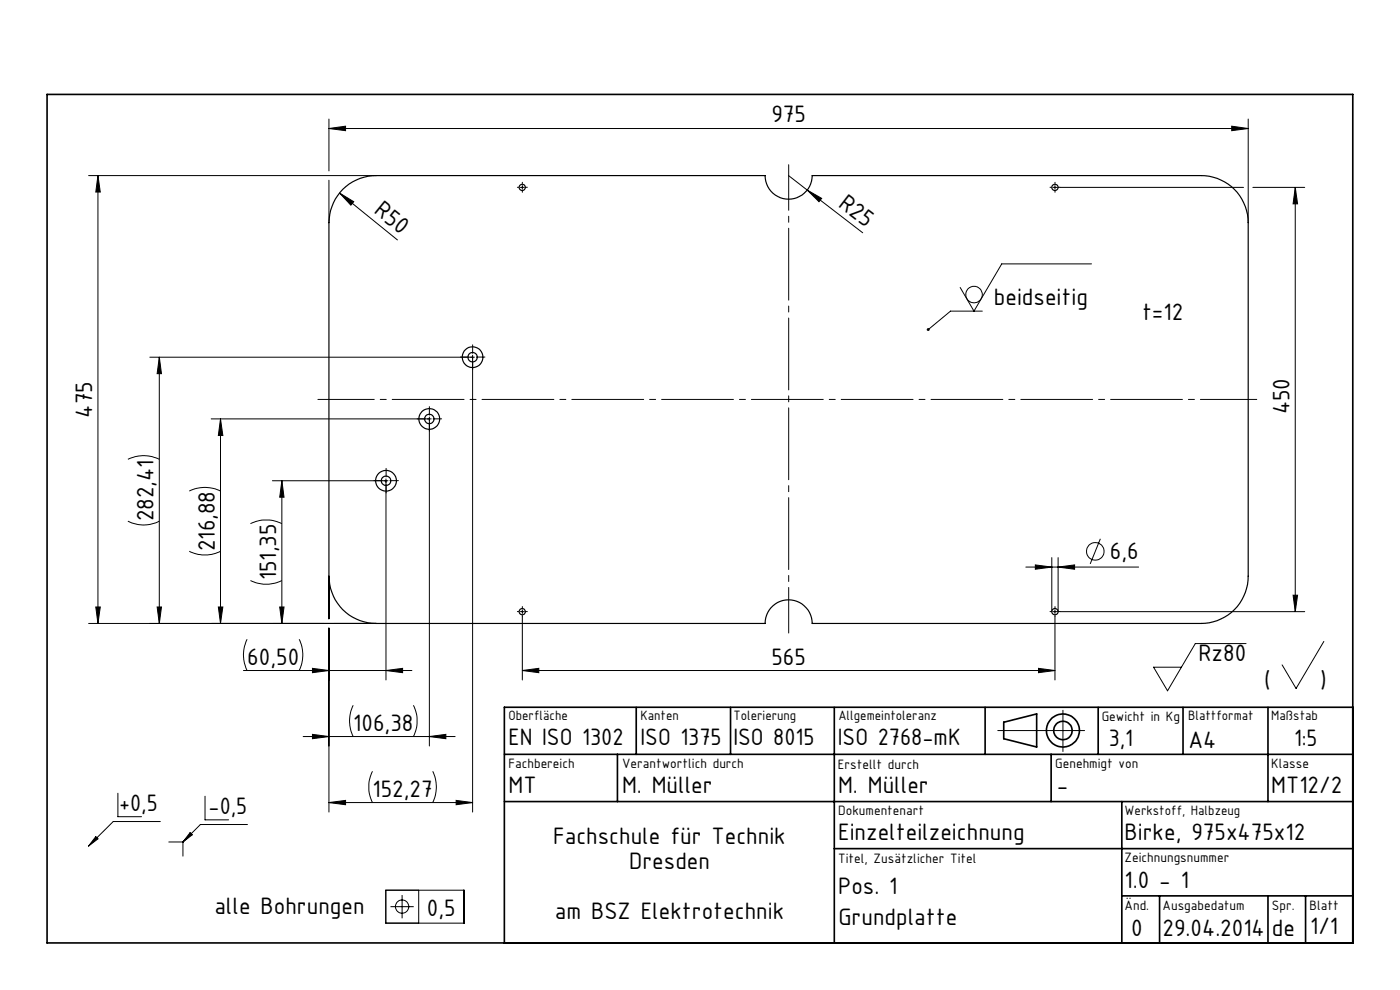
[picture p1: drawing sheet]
<svg xmlns="http://www.w3.org/2000/svg" width="297mm" height="210mm" viewBox="0 0 297 210" stroke-linecap="round" stroke-linejoin="round" font-family="sans-serif">
<g fill="none" stroke="#000" stroke-width=".21">
<path d="M18.8 37.2h61M20.8 37.2l.5 3.5h-1zM20.8 37.2v95M69.8 27.3l3.5-.5v.9zM69.8 25.3v11M69.8 38.2v9M69.8 27.3h195M110.4 39.7h.8M110.8 39.4v.7M167.3 37.2l3.9 3.1M223.4 39.7h.8M223.8 39.4v.7"/>
<path d="M224.9 39.7h38.9M261.3 26.8l3.5 .5-3.5 .4zM264.8 25.3v21.9M265.8 39.7h11M274.8 39.7l.5 3.5h-1zM274.8 39.7v90M72 40.9l3 1.9-.6 .7zM72 40.9l12.3 10M171.2 40.3l3.1 1.8-.6 .7zM171.2 40.3l11.8 9.1M231.6 56h-19.1l-5.9 10-2.9-5M31.8 75.8h68.8"/>
<path d="M33.8 75.8v56.4M33.8 75.8l.5 3.5h-1zM100.3 75.3v97M208.4 66h-6.8l-4.7 3.9M27.1 97.4a7.5 7.5 0 0 1 6.7 0M44.8 88.9h46.7M46.8 88.9l.5 3.5h-1zM46.8 88.9v43.3M91.1 88.5v69.7M27.1 110.6a7.2 7.2 0 0 0 6.7 0M40.1 116.9a7.4 7.4 0 0 0 6.7 0M40.1 104.2a7.4 7.4 0 0 1 6.7 0"/>
<path d="M53.1 111.1a7.5 7.5 0 0 1 6.7 0M57.8 102h24.5M59.8 102l.5 3.5h-1zM59.8 102v30.2M81.9 101.6v42.6M219.6 119.8l3.5 .5-3.5 .4zM223.1 118.3v11.4M224.5 118.3v11.4M233.4 114.3l-2.1 5.3M18.8 132.2h61M20.3 128.8h1l-.5 3.4zM33.3 128.8h1l-.5 3.4z"/>
<path d="M46.3 128.8h1l-.5 3.4zM52.4 135.6a7.4 7.4 0 0 0 0 6.6M53.1 123.1a7.5 7.5 0 0 0 6.7 0M59.3 128.8h1l-.5 3.4zM63.5 135.6a7.4 7.4 0 0 1 0 6.6M69.8 122.2v9.1M69.8 133.2v39.1M110.4 129.7h.8M110.8 129.4v.7M110.8 130.8v13.4M217.6 120.3h23.9M223.4 129.7h.8"/>
<path d="M223.8 129.4v.7M223.8 130.8v13.4M224.5 120.3l3.5-.5v.9zM224.9 129.7h51.9M264.3 136.5h-10.7l-5.9 10-3-5h5.9M274.3 126.3h1l-.5 3.4zM280.8 136.1l-5.8 9.9-3-5M51.6 142.2h35.8M64.3 156.2h32.3M66.3 141.8l3.5 .4-3.5 .5zM66.3 155.8l3.5 .4-3.5 .5zM74.9 149.6a7.4 7.4 0 0 0 0 6.6"/>
<path d="M81.9 142.2l3.5-.4v.9zM87.7 149.6a7.4 7.4 0 0 1 0 6.6M91.1 156.2l3.5-.4v.9zM110.8 142.2l3.5-.4v.9zM110.8 142.2h113M211.7 155h18.4M220.3 141.8l3.5 .4-3.5 .5zM225.5 150.7v8.7M20.3 177.5l.5 .4-2 1.5zM25 168.3v4.9h5M34 174.3h-10l-5.2 5.1M35.8 178.6h3"/>
<path d="M38.8 178.6v3M40.3 176.6l.5 .5-2 1.5zM43.5 168.9v5h5M52.5 174.9h-10l-3.7 3.7M69.8 170.2l3.5-.4v.9zM69.8 170.2h30.5M79 163.6a7.4 7.4 0 0 0 0 6.6M91.8 163.6a7.4 7.4 0 0 1 0 6.6M96.8 169.8l3.5 .4-3.5 .5zM81.8 188.8h16.6v7h-16.6zM82.8 192.3h5M85.3 189.9v4.9"/>
<path d="M88.8 188.8v7"/>
<circle cx="206.6" cy="62.5" r="1.75"/>
<circle cx="232.4" cy="117" r="1.86"/>
<circle cx="85.3" cy="192.3" r="1.41"/>
</g>
<g fill="none" stroke="#000" stroke-width=".35">
<path d="M10 20h277v180h-277zM135 150v10M155 150v10M177 150v50M209 150v10M212.9 153.2l7-1.8v7.1l-7-1.8zM233 150v10M251 150v10M269 150v20M287 150h-180v50M107 170h180M107 160h180"/>
<path d="M131 160v10M223 160v10M238 170v30M177 180h110M238 190h49M246 190v10M269 190v10M277 190v10"/>
<circle cx="225.5" cy="155" r="3.5"/>
<circle cx="225.5" cy="154.9" r="1.96"/>
</g>
<g fill="#000">
<path d="M72 40.9l3 1.9-.6 .7zM171.2 40.3l3.1 1.8-.6 .7zM196.7 69.7a.32 .32 0 0 1 .5 0 .32 .32 0 0 1-.1 .4 .32 .32 0 0 1-.4 0l.2-.2-.2 .2z"/>
<path d="M261.3 26.8l3.5 .5-3.5 .4zM69.8 27.3l3.5-.5v.9zM81.9 142.2l3.5-.4v.9zM66.3 141.8l3.5 .4-3.5 .5zM91.1 156.2l3.5-.4v.9zM66.3 155.8l3.5 .4-3.5 .5zM96.8 169.8l3.5 .4-3.5 .5zM69.8 170.2l3.5-.4v.9z"/>
<path d="M59.8 102l.5 3.5h-1zM59.3 128.8h1l-.5 3.4zM46.8 88.9l.5 3.5h-1zM46.3 128.8h1l-.5 3.4zM33.8 75.8l.5 3.5h-1zM33.3 128.8h1l-.5 3.4zM20.8 37.2l.5 3.5h-1zM20.3 128.8h1l-.5 3.4z"/>
<path d="M219.6 119.8l3.5 .5-3.5 .4zM224.5 120.3l3.5-.5v.9zM110.8 142.2l3.5-.4v.9zM220.3 141.8l3.5 .4-3.5 .5z"/>
<path d="M274.3 126.3h1l-.5 3.4zM274.8 39.7l.5 3.5h-1z"/>
</g>
<path d="M20.3 177.5l.5 .4-2 1.5zM40.3 176.6l.5 .5-2 1.5z" fill="#000"/>
<g fill="none" stroke="#000" stroke-width=".21" stroke-dasharray="15.2 1.3 1.3 1.3">
<path d="M110 39.7h-.2M110.8 38.9v-.2M111.6 39.7h.3M223 39.7h-.2M223.8 38.9v-.2M224.6 39.7h.3M110.8 40.5v.3M223.8 40.5v.3M99.5 75.7h-1.8M100.3 74.9v-1.8M100.3 76.5v1.8M101.1 75.7h1.8"/>
<path d="M90.3 88.9h-1.8M91.1 88.1v-1.8M91.1 89.7v1.8M91.9 88.9h1.8M81.1 102h-1.8M81.9 101.2v-1.8M81.9 102.8v1.8M82.7 102h1.8M110 129.7h-.2M110.8 128.9v-.2M110.8 130.5v.3M111.6 129.7h.3"/>
<path d="M223 129.7h-.2M223.8 128.9v-.2M223.8 130.5v.3M224.6 129.7h.3"/>
</g>
<path d="M266.6 84.7h-199.2" fill="none" stroke="#000" stroke-width=".21" stroke-dasharray="15.2 1.3 1.3 1.3" stroke-dashoffset="3.3"/>
<path d="M167.3 134.3v-99.4" fill="none" stroke="#000" stroke-width=".21" stroke-dasharray="15.2 1.3 1.3 1.3" stroke-dashoffset="5.6"/>
<g fill="none" stroke="#000" stroke-width=".25">
<path d="M72.7 40.2a10.2 10.2 0 0 1 7.1-3h82.5a5 5 0 0 0 5 5.1 5 5 0 0 0 5-5.1h82.5a10 10 0 0 1 10 10v75a10 10 0 0 1-10 10h-82.5a5 5 0 0 0-5-5 5 5 0 0 0-5 5h-82.5a10 10 0 0 1-10-10v-75a10.5 10.5 0 0 1 2.9-7z"/>
<circle cx="110.8" cy="39.8" r=".66"/>
<circle cx="223.8" cy="39.8" r=".67"/>
<circle cx="100.2" cy="75.8" r="2.21"/>
<circle cx="100.2" cy="75.8" r="1"/>
<circle cx="91.1" cy="88.9" r="1"/>
<circle cx="91.1" cy="88.9" r="2.2"/>
<circle cx="81.9" cy="102" r="1"/>
<circle cx="81.9" cy="102" r="2.2"/>
<circle cx="110.8" cy="129.7" r=".66"/>
<circle cx="223.8" cy="129.8" r=".67"/>
</g>
<g font-size="5.4">
<text x="163.6" y="26">975</text>
<text x="79.1" y="45.1" transform="rotate(39 79.1 45.1)">R50</text>
<text x="177.7" y="43.7" transform="rotate(38 177.7 43.7)">R25</text>
<text x="210.9" y="64.7">beidseitig</text>
<text x="242.3" y="67.9">t=12</text>
<text x="19.6" y="88.6" transform="rotate(-90 19.6 88.6)">475</text>
<text x="273.6" y="87.9" transform="rotate(-90 273.6 87.9)">450</text>
<text x="32.6" y="110.5" transform="rotate(-90 32.6 110.5)">282,41</text>
<text x="45.6" y="116.9" transform="rotate(-90 45.6 116.9)">216,88</text>
<text x="235.4" y="118.7">6,6</text>
<text x="58.6" y="123.1" transform="rotate(-90 58.6 123.1)">151,35</text>
<text x="52.5" y="141">60,50</text>
<text x="163.6" y="141">565</text>
<text x="254.2" y="140.3">Rz80</text>
<text x="268.2" y="146">(</text>
<text x="280.1" y="146">)</text>
<text x="75" y="155">106,38</text>
<text x="107.9" y="158">EN ISO 1302</text>
<text x="135.9" y="158">ISO 1375</text>
<text x="155.6" y="158">ISO 8015</text>
<text x="177.7" y="158">ISO 2768-mK</text>
<text x="235.2" y="158.2">3,1</text>
<text x="252.1" y="158.6">A4</text>
<text x="274.5" y="158.2">1:5</text>
<text x="25.3" y="172">+0,5</text>
<text x="44.3" y="172.7">-0,5</text>
<text x="79" y="169">152,27</text>
<text x="107.9" y="168.3">MT</text>
<text x="132" y="168.3">M. Müller</text>
<text x="177.8" y="168.3">M. Müller</text>
<text x="224.2" y="168.3">-</text>
<text x="269.7" y="168.3">MT12/2</text>
<text x="117.4" y="179.1">Fachschule für Technik</text>
<text x="177.8" y="178.2">Einzelteilzeichnung</text>
<text x="238.6" y="178.3">Birke, 975x475x12</text>
<text x="133.5" y="184.4">Dresden</text>
<text x="177.8" y="189.6">Pos. 1</text>
<text x="238.6" y="188.4">1.0 - 1</text>
<text x="45.5" y="193.8">alle Bohrungen</text>
<text x="90.6" y="194.4">0,5</text>
<text x="117.7" y="194.9">am BSZ Elektrotechnik</text>
<text x="177.9" y="196.2">Grundplatte</text>
<text x="239.9" y="198.5">0</text>
<text x="246.6" y="198.5">29.04.2014</text>
<text x="269.8" y="198.5">de</text>
<text x="277.9" y="198.2">1/1</text>
</g>
<g font-size="3.1">
<text x="107.9" y="152.7">Oberfläche</text>
<text x="135.9" y="152.7">Kanten</text>
<text x="155.6" y="152.7">Tolerierung</text>
<text x="177.9" y="152.7">Allgemeintoleranz</text>
<text x="233.7" y="152.9">Gewicht in Kg</text>
<text x="252" y="152.7">Blattformat</text>
<text x="269.7" y="152.7">Maßstab</text>
<text x="107.9" y="162.9">Fachbereich</text>
<text x="132" y="162.9">Verantwortlich durch</text>
<text x="177.7" y="163">Erstellt durch</text>
<text x="223.9" y="162.9">Genehmigt von</text>
<text x="269.7" y="162.9">Klasse</text>
<text x="177.8" y="172.8">Dokumentenart</text>
<text x="238.6" y="172.9">Werkstoff, Halbzeug</text>
<text x="177.8" y="183.1">Titel, Zusätzlicher Titel</text>
<text x="238.6" y="183">Zeichnungsnummer</text>
<text x="238.6" y="193">Änd.</text>
<text x="246.6" y="193">Ausgabedatum</text>
<text x="269.8" y="193">Spr.</text>
<text x="277.8" y="193">Blatt</text>
</g>
</svg>
